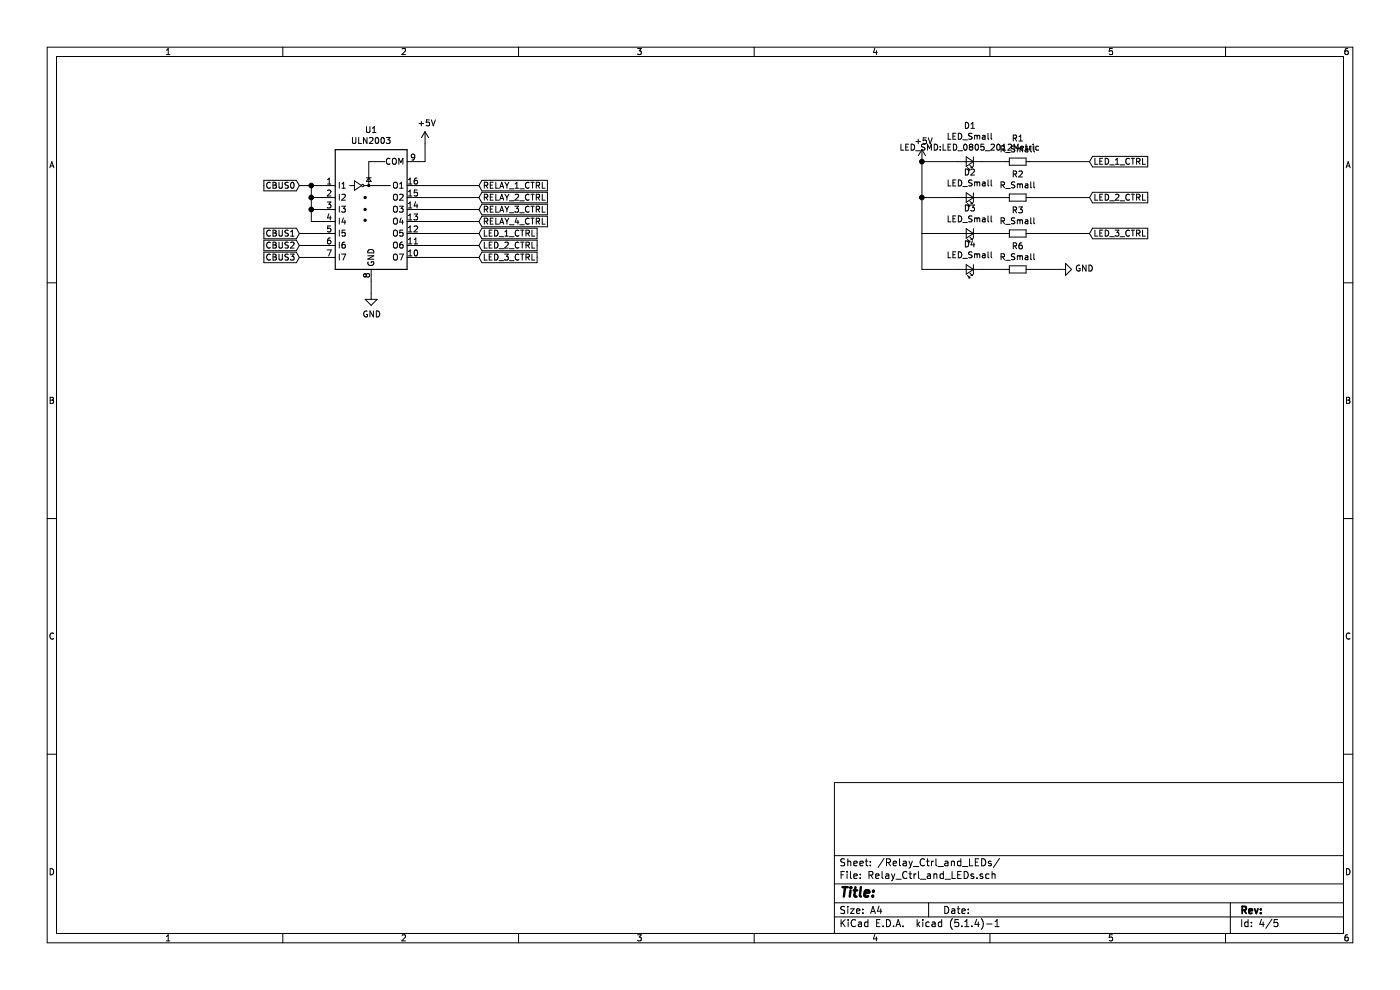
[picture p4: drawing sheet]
EESchema Schematic File Version 4
LIBS:NetworkBreaker-cache
EELAYER 30 0
EELAYER END
$Descr A4 11693 8268
encoding utf-8
Sheet 4 5
Title ""
Date ""
Rev ""
Comp ""
Comment1 ""
Comment2 ""
Comment3 ""
Comment4 ""
$EndDescr
$Comp
L power:+5V #PWR0105
U 1 1
P 3550 1200
F 0 "#PWR0105" H 3550 1050 50  0001 C CNN
F 1 "+5V" H 3565 1373 50  0000 C CNN
F 2 "" H 3550 1200 50  0001 C CNN
F 3 "" H 3550 1200 50  0001 C CNN
	1    3550 1200
	1    0    0    -1  
$EndComp
Text GLabel 2500 1550 0    50   Input ~ 0
CBUS0
$Comp
L Transistor_Array:ULN2003 U?
U 1 1
P 3100 1750
AR Path="/5F5E181F" Ref="U?"  Part="1" 
AR Path="/5F5DBEDA/5F5E181F" Ref="U1"  Part="1" 
AR Path="/5F7D09FD/5F5E181F" Ref="U1"  Part="1" 
F 0 "U1" H 3100 2417 50  0000 C CNN
F 1 "ULN2003" H 3100 2326 50  0000 C CNN
F 2 "Package_SO:TSSOP-16_4.4x5mm_P0.65mm" H 3150 1200 50  0001 L CNN
F 3 "http://www.ti.com/lit/ds/symlink/uln2003a.pdf" H 3200 1550 50  0001 C CNN
F 4 "C72751" H 3100 1750 50  0001 C CNN "LCSC"
	1    3100 1750
	1    0    0    -1  
$EndComp
Wire Wire Line
	3550 1200 3550 1350
Wire Wire Line
	3550 1350 3500 1350
Wire Wire Line
	3500 1550 4000 1550
Wire Wire Line
	3500 1650 4000 1650
Wire Wire Line
	3500 1750 4000 1750
Wire Wire Line
	3500 1850 4000 1850
Wire Wire Line
	2500 1550 2600 1550
Wire Wire Line
	2600 1550 2600 1650
Wire Wire Line
	2600 1650 2700 1650
Connection ~ 2600 1550
Wire Wire Line
	2600 1550 2700 1550
Wire Wire Line
	2600 1650 2600 1750
Wire Wire Line
	2600 1750 2700 1750
Connection ~ 2600 1650
Wire Wire Line
	2600 1750 2600 1850
Wire Wire Line
	2600 1850 2700 1850
Connection ~ 2600 1750
Text GLabel 2500 1950 0    50   Input ~ 0
CBUS1
Text GLabel 2500 2050 0    50   Input ~ 0
CBUS2
Text GLabel 2500 2150 0    50   Input ~ 0
CBUS3
Wire Wire Line
	2500 1950 2700 1950
Wire Wire Line
	2500 2050 2700 2050
Wire Wire Line
	2500 2150 2700 2150
Wire Wire Line
	3500 1950 4000 1950
Wire Wire Line
	3500 2050 4000 2050
Wire Wire Line
	3500 2150 4000 2150
$Comp
L power:GND #PWR0106
U 1 1
P 3100 2450
F 0 "#PWR0106" H 3100 2200 50  0001 C CNN
F 1 "GND" H 3105 2277 50  0000 C CNN
F 2 "" H 3100 2450 50  0001 C CNN
F 3 "" H 3100 2450 50  0001 C CNN
	1    3100 2450
	1    0    0    -1  
$EndComp
Wire Wire Line
	3100 2450 3100 2350
Text GLabel 4000 1550 2    50   Input ~ 0
RELAY_1_CTRL
Text GLabel 4000 1650 2    50   Input ~ 0
RELAY_2_CTRL
Text GLabel 4000 1750 2    50   Input ~ 0
RELAY_3_CTRL
Text GLabel 4000 1850 2    50   Input ~ 0
RELAY_4_CTRL
Text GLabel 4000 1950 2    50   Input ~ 0
LED_1_CTRL
Text GLabel 4000 2050 2    50   Input ~ 0
LED_2_CTRL
Text GLabel 4000 2150 2    50   Input ~ 0
LED_3_CTRL
$Comp
L Device:LED_Small D?
U 1 1
P 8100 1350
AR Path="/5F5E7397" Ref="D?"  Part="1" 
AR Path="/5F5DBEDA/5F5E7397" Ref="D1"  Part="1" 
AR Path="/5F7D09FD/5F5E7397" Ref="D1"  Part="1" 
F 0 "D1" H 8100 1053 50  0000 C CNN
F 1 "LED_Small" H 8100 1144 50  0000 C CNN
F 2 "LED_SMD:LED_0805_2012Metric" H 8100 1235 50  0000 C CNN
F 3 "~" V 8100 1350 50  0001 C CNN
	1    8100 1350
	-1   0    0    1   
$EndComp
$Comp
L Device:LED_Small D?
U 1 1
P 8100 1650
AR Path="/5F5E739D" Ref="D?"  Part="1" 
AR Path="/5F5DBEDA/5F5E739D" Ref="D2"  Part="1" 
AR Path="/5F7D09FD/5F5E739D" Ref="D2"  Part="1" 
F 0 "D2" H 8100 1443 50  0000 C CNN
F 1 "LED_Small" H 8100 1534 50  0000 C CNN
F 2 "LED_SMD:LED_0805_2012Metric" V 8100 1650 50  0001 C CNN
F 3 "~" V 8100 1650 50  0001 C CNN
	1    8100 1650
	-1   0    0    1   
$EndComp
$Comp
L Device:LED_Small D?
U 1 1
P 8100 1950
AR Path="/5F5E73A3" Ref="D?"  Part="1" 
AR Path="/5F5DBEDA/5F5E73A3" Ref="D3"  Part="1" 
AR Path="/5F7D09FD/5F5E73A3" Ref="D3"  Part="1" 
F 0 "D3" H 8100 1743 50  0000 C CNN
F 1 "LED_Small" H 8100 1834 50  0000 C CNN
F 2 "LED_SMD:LED_0805_2012Metric" V 8100 1950 50  0001 C CNN
F 3 "~" V 8100 1950 50  0001 C CNN
	1    8100 1950
	-1   0    0    1   
$EndComp
$Comp
L power:+5V #PWR?
U 1 1
P 7700 1350
AR Path="/5F5E73A9" Ref="#PWR?"  Part="1" 
AR Path="/5F5DBEDA/5F5E73A9" Ref="#PWR05"  Part="1" 
AR Path="/5F7D09FD/5F5E73A9" Ref="#PWR0107"  Part="1" 
F 0 "#PWR0107" H 7700 1200 50  0001 C CNN
F 1 "+5V" H 7715 1523 50  0000 C CNN
F 2 "" H 7700 1350 50  0001 C CNN
F 3 "" H 7700 1350 50  0001 C CNN
	1    7700 1350
	1    0    0    -1  
$EndComp
Wire Wire Line
	7700 1350 7700 1650
Wire Wire Line
	7700 1950 8000 1950
Wire Wire Line
	8000 1650 7700 1650
Connection ~ 7700 1650
Wire Wire Line
	7700 1650 7700 1950
Wire Wire Line
	8000 1350 7700 1350
Connection ~ 7700 1350
Wire Wire Line
	8600 1350 9100 1350
Wire Wire Line
	8600 1650 9100 1650
Wire Wire Line
	8600 1950 9100 1950
$Comp
L Device:R_Small R?
U 1 1
P 8500 1350
AR Path="/5F5E73BC" Ref="R?"  Part="1" 
AR Path="/5F5DBEDA/5F5E73BC" Ref="R1"  Part="1" 
AR Path="/5F7D09FD/5F5E73BC" Ref="R1"  Part="1" 
F 0 "R1" V 8304 1350 50  0000 C CNN
F 1 "R_Small" V 8395 1350 50  0000 C CNN
F 2 "Resistor_SMD:R_0805_2012Metric" H 8500 1350 50  0001 C CNN
F 3 "~" H 8500 1350 50  0001 C CNN
	1    8500 1350
	0    1    1    0   
$EndComp
$Comp
L Device:R_Small R?
U 1 1
P 8500 1650
AR Path="/5F5E73C2" Ref="R?"  Part="1" 
AR Path="/5F5DBEDA/5F5E73C2" Ref="R2"  Part="1" 
AR Path="/5F7D09FD/5F5E73C2" Ref="R2"  Part="1" 
F 0 "R2" V 8304 1650 50  0000 C CNN
F 1 "R_Small" V 8395 1650 50  0000 C CNN
F 2 "Resistor_SMD:R_0805_2012Metric" H 8500 1650 50  0001 C CNN
F 3 "~" H 8500 1650 50  0001 C CNN
	1    8500 1650
	0    1    1    0   
$EndComp
$Comp
L Device:R_Small R?
U 1 1
P 8500 1950
AR Path="/5F5E73C8" Ref="R?"  Part="1" 
AR Path="/5F5DBEDA/5F5E73C8" Ref="R3"  Part="1" 
AR Path="/5F7D09FD/5F5E73C8" Ref="R3"  Part="1" 
F 0 "R3" V 8304 1950 50  0000 C CNN
F 1 "R_Small" V 8395 1950 50  0000 C CNN
F 2 "Resistor_SMD:R_0805_2012Metric" H 8500 1950 50  0001 C CNN
F 3 "~" H 8500 1950 50  0001 C CNN
	1    8500 1950
	0    1    1    0   
$EndComp
Wire Wire Line
	8200 1350 8400 1350
Wire Wire Line
	8200 1650 8400 1650
Wire Wire Line
	8200 1950 8400 1950
$Comp
L Device:LED_Small D?
U 1 1
P 8100 2250
AR Path="/5F5E73D1" Ref="D?"  Part="1" 
AR Path="/5F5DBEDA/5F5E73D1" Ref="D4"  Part="1" 
AR Path="/5F7D09FD/5F5E73D1" Ref="D4"  Part="1" 
F 0 "D4" H 8100 2043 50  0000 C CNN
F 1 "LED_Small" H 8100 2134 50  0000 C CNN
F 2 "LED_SMD:LED_0805_2012Metric" V 8100 2250 50  0001 C CNN
F 3 "~" V 8100 2250 50  0001 C CNN
	1    8100 2250
	-1   0    0    1   
$EndComp
Wire Wire Line
	7700 2250 8000 2250
Wire Wire Line
	7700 1950 7700 2250
$Comp
L Device:R_Small R?
U 1 1
P 8500 2250
AR Path="/5F5E73D9" Ref="R?"  Part="1" 
AR Path="/5F5DBEDA/5F5E73D9" Ref="R6"  Part="1" 
AR Path="/5F7D09FD/5F5E73D9" Ref="R6"  Part="1" 
F 0 "R6" V 8304 2250 50  0000 C CNN
F 1 "R_Small" V 8395 2250 50  0000 C CNN
F 2 "Resistor_SMD:R_0805_2012Metric" H 8500 2250 50  0001 C CNN
F 3 "~" H 8500 2250 50  0001 C CNN
	1    8500 2250
	0    1    1    0   
$EndComp
Wire Wire Line
	8200 2250 8400 2250
$Comp
L power:GND #PWR?
U 1 1
P 8850 2250
AR Path="/5F5E73E0" Ref="#PWR?"  Part="1" 
AR Path="/5F5DBEDA/5F5E73E0" Ref="#PWR06"  Part="1" 
AR Path="/5F7D09FD/5F5E73E0" Ref="#PWR0108"  Part="1" 
F 0 "#PWR0108" H 8850 2000 50  0001 C CNN
F 1 "GND" V 8855 2122 50  0000 R CNN
F 2 "" H 8850 2250 50  0001 C CNN
F 3 "" H 8850 2250 50  0001 C CNN
	1    8850 2250
	0    -1   -1   0   
$EndComp
Wire Wire Line
	8600 2250 8850 2250
Text GLabel 9100 1350 2    50   Input ~ 0
LED_1_CTRL
Text GLabel 9100 1650 2    50   Input ~ 0
LED_2_CTRL
Text GLabel 9100 1950 2    50   Input ~ 0
LED_3_CTRL
$EndSCHEMATC
